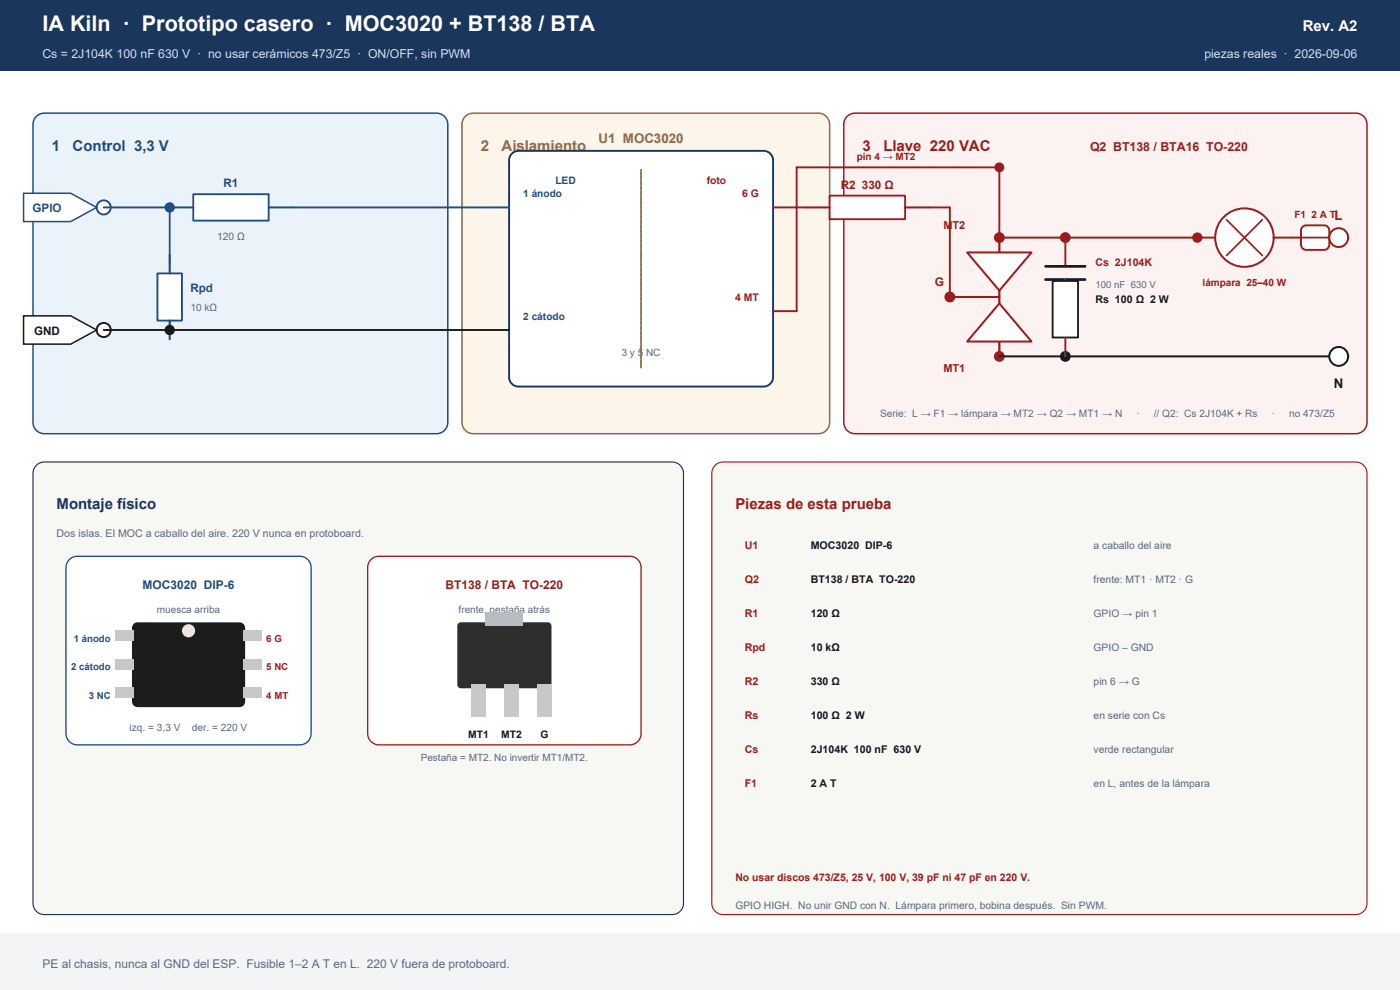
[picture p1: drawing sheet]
<svg xmlns="http://www.w3.org/2000/svg" width="297mm" height="210mm" viewBox="0 0 297 210" stroke-linecap="round" stroke-linejoin="round" font-family="sans-serif">
<path d="M0 0h297v15h-297z" fill-rule="evenodd" fill="#1b365d"/>
<path d="M0 198h297v12h-297z" fill-rule="evenodd" fill="#f3f4f6"/>
<path d="M7.9 24.5l.9-.4 .6-.1h83.2a2.4 2.4 0 0 1 2.4 2.4v63.2a2.4 2.4 0 0 1-2.4 2.4h-83.2a2.4 2.4 0 0 1-2.4-2.4v-63.2a2.39 2.39 0 0 1 .9-1.9z" fill-rule="evenodd" fill="#eaf2fa" stroke="#1d4e89" stroke-width=".32"/>
<path d="M98.9 24.5l.9-.4 .6-.1h73.2a2.4 2.4 0 0 1 2.4 2.4v63.2a2.4 2.4 0 0 1-2.4 2.4h-73.2a2.4 2.4 0 0 1-2.4-2.4v-63.2a2.39 2.39 0 0 1 .9-1.9z" fill-rule="evenodd" fill="#fbf6e9" stroke="#8a6d3b" stroke-width=".32"/>
<path d="M179.9 24.5l.9-.4 .6-.1h106.2a2.4 2.4 0 0 1 2.4 2.4v63.2a2.4 2.4 0 0 1-2.4 2.4h-106.2a2.4 2.4 0 0 1-2.4-2.4v-63.2a2.39 2.39 0 0 1 .9-1.9z" fill-rule="evenodd" fill="#fdf2f2" stroke="#9b1c1c" stroke-width=".32"/>
<circle cx="22" cy="44" r="1.5" fill="#fff" stroke="#1d4e89" stroke-width=".41"/>
<path d="M5 41h10l5.5 3-5.5 3h-10z" fill-rule="evenodd" fill="#fff" stroke="#1d4e89" stroke-width=".32"/>
<circle cx="22" cy="70" r="1.5" fill="#fff" stroke="#1a1a1a" stroke-width=".41"/>
<path d="M5 67h10l5.5 3-5.5 3h-10z" fill-rule="evenodd" fill="#fff" stroke="#1a1a1a" stroke-width=".32"/>
<path d="M22 44h14" fill="none" stroke="#1d4e89" stroke-width=".41"/>
<path d="M41 41.2h16v5.6h-16z" fill-rule="evenodd" fill="#fff" stroke="#1d4e89" stroke-width=".39"/>
<path d="M36 44h5M57 44h5" fill="none" stroke="#1d4e89" stroke-width=".42"/>
<circle cx="36" cy="44" r="1.1" fill="#1d4e89"/>
<path d="M36 44v12" fill="none" stroke="#1d4e89" stroke-width=".37"/>
<path d="M33.4 58h5.2v10h-5.2z" fill-rule="evenodd" fill="#fff" stroke="#1d4e89" stroke-width=".39"/>
<path d="M36 54v4M36 68v4" fill="none" stroke="#1d4e89" stroke-width=".42"/>
<path d="M36 68v2" fill="none" stroke="#1d4e89" stroke-width=".37"/>
<circle cx="36" cy="70" r="1.1" fill="#1a1a1a"/>
<path d="M22 70h76" fill="none" stroke="#1a1a1a" stroke-width=".41"/>
<path d="M62 44h36" fill="none" stroke="#1d4e89" stroke-width=".41"/>
<path d="M108.6 32.6l.9-.5 .5-.1h52a2 2 0 0 1 2 2v46a2 2 0 0 1-2 2h-52a2 2 0 0 1-2-2v-46l.1-.5z" fill-rule="evenodd" fill="#fff" stroke="#1b365d" stroke-width=".41"/>
<path d="M136 36v42" fill="none" stroke="#8a6d3b" stroke-width=".32"/>
<path d="M136 78v-42" fill="none" stroke="#8a6d3b" stroke-width=".25" stroke-dasharray=".5 .5"/>
<path d="M98 44h10" fill="none" stroke="#1d4e89" stroke-width=".41"/>
<path d="M98 70h10" fill="none" stroke="#1a1a1a" stroke-width=".41"/>
<path d="M212 50.4v25.2" fill="none" stroke="#9b1c1c" stroke-width=".48"/>
<g fill="#fff" stroke="#9b1c1c" stroke-width=".42">
<path d="M205.2 53.6h13.6l-6.8 8z"/>
<path d="M212 64.4l6.8 8.1h-13.6z"/>
</g>
<path d="M201.5 63h10.5" fill="none" stroke="#9b1c1c" stroke-width=".42"/>
<g fill="#9b1c1c">
<circle cx="212" cy="50.4" r="1.15"/>
<circle cx="212" cy="75.6" r="1.15"/>
<circle cx="201.5" cy="63" r="1.15"/>
</g>
<path d="M164 44h7" fill="none" stroke="#9b1c1c" stroke-width=".41"/>
<path d="M176 41.5h16v5h-16z" fill-rule="evenodd" fill="#fff" stroke="#9b1c1c" stroke-width=".39"/>
<path d="M171 44h5M192 44h5" fill="none" stroke="#9b1c1c" stroke-width=".42"/>
<path d="M197 44h4.5v19M212 50.4v-14.9h-43v30.5h-5" fill="none" stroke="#9b1c1c" stroke-width=".41"/>
<circle cx="212" cy="35.5" r="1.05" fill="#9b1c1c"/>
<path d="M212 50.4h42" fill="none" stroke="#9b1c1c" stroke-width=".42"/>
<path d="M212 75.6h72" fill="none" stroke="#1a1a1a" stroke-width=".42"/>
<circle cx="226" cy="50.4" r="1.15" fill="#9b1c1c"/>
<circle cx="226" cy="75.6" r="1.15" fill="#1a1a1a"/>
<path d="M226 50.4v6.1" fill="none" stroke="#9b1c1c" stroke-width=".41"/>
<path d="M221.8 56.5h8.4M221.8 59.3h8.4" fill="none" stroke="#1a1a1a" stroke-width=".56"/>
<path d="M226 59.3v.3" fill="none" stroke="#9b1c1c" stroke-width=".39"/>
<path d="M223.3 59.6h5.4v12h-5.4z" fill-rule="evenodd" fill="#fff" stroke="#1a1a1a" stroke-width=".39"/>
<path d="M226 71.6v4" fill="none" stroke="#9b1c1c" stroke-width=".41"/>
<circle cx="264" cy="50.4" r="6.2" fill="#fff" stroke="#9b1c1c" stroke-width=".42"/>
<path d="M260.2 46.6l7.6 7.6M267.8 46.6l-7.6 7.6" fill="none" stroke="#9b1c1c" stroke-width=".35"/>
<path d="M254 50.4h3.8M270.2 50.4h3.8" fill="none" stroke="#9b1c1c" stroke-width=".41"/>
<circle cx="254" cy="50.4" r="1.1" fill="#9b1c1c"/>
<path d="M274 50.4h2" fill="none" stroke="#9b1c1c" stroke-width=".41"/>
<path d="M276.5 48l.6-.2h3.8a1.1 1.1 0 0 1 1.1 1.1v3a1.1 1.1 0 0 1-1.1 1.1h-3.8a1.1 1.1 0 0 1-1.1-1.1v-3l.1-.3z" fill-rule="evenodd" fill="#fff" stroke="#9b1c1c" stroke-width=".41"/>
<path d="M276 50.4h6" fill="none" stroke="#9b1c1c" stroke-width=".37"/>
<path d="M282 50.4h2" fill="none" stroke="#9b1c1c" stroke-width=".41"/>
<circle cx="284" cy="50.4" r=".21" fill="#9b1c1c"/>
<circle cx="284" cy="50.4" r="2" fill="#fff" stroke="#9b1c1c" stroke-width=".42"/>
<circle cx="284" cy="75.6" r="2" fill="#fff" stroke="#1a1a1a" stroke-width=".42"/>
<path d="M7.5 98.9a2.39 2.39 0 0 1 1.9-.9h133.2a2.4 2.4 0 0 1 2.4 2.4v91.2a2.4 2.4 0 0 1-2.4 2.4h-133.2a2.4 2.4 0 0 1-2.4-2.4v-91.2l.1-.6z" fill-rule="evenodd" fill="#f7f7f4" stroke="#1b365d" stroke-width=".25"/>
<path d="M14.9 118.5l.9-.4 .6-.1h47.2a2.4 2.4 0 0 1 2.4 2.4v35.2a2.4 2.4 0 0 1-2.4 2.4h-47.2a2.4 2.4 0 0 1-2.4-2.4v-35.2a2.39 2.39 0 0 1 .9-1.9z" fill-rule="evenodd" fill="#fff" stroke="#1d4e89" stroke-width=".28"/>
<path d="M28.5 132.2l.7-.2h21.6a1.2 1.2 0 0 1 1.2 1.2v15.6a1.2 1.2 0 0 1-1.2 1.2h-21.6a1.2 1.2 0 0 1-1.2-1.2v-15.6l.1-.4z" fill-rule="evenodd" fill="#1c1c1c"/>
<circle cx="40" cy="133.8" r="1.4" fill="#eee8d0"/>
<g fill="#c8c8c8">
<path d="M24.5 133.8h4v2.2h-4z" fill-rule="evenodd"/>
<path d="M24.5 139.8h4v2.2h-4z" fill-rule="evenodd"/>
<path d="M24.5 145.8h4v2.2h-4z" fill-rule="evenodd"/>
<path d="M51.5 133.8h4v2.2h-4z" fill-rule="evenodd"/>
<path d="M51.5 139.8h4v2.2h-4z" fill-rule="evenodd"/>
<path d="M51.5 145.8h4v2.2h-4z" fill-rule="evenodd"/>
</g>
<path d="M78.9 118.5l.9-.4 .6-.1h53.2a2.4 2.4 0 0 1 2.4 2.4v35.2a2.4 2.4 0 0 1-2.4 2.4h-53.2a2.4 2.4 0 0 1-2.4-2.4v-35.2a2.39 2.39 0 0 1 .9-1.9z" fill-rule="evenodd" fill="#fff" stroke="#9b1c1c" stroke-width=".28"/>
<path d="M97.2 132.2l.6-.2h18.4a.8 .8 0 0 1 .8 .8v12.4a.8 .8 0 0 1-.8 .8h-18.4a.8 .8 0 0 1-.8-.8v-12.4z" fill-rule="evenodd" fill="#2e2e2e"/>
<path d="M103 130h8v2.8h-8z" fill-rule="evenodd" fill="#b8bcc0"/>
<g fill="#c8c8c8">
<path d="M100 145h3v7h-3z" fill-rule="evenodd"/>
<path d="M107 145h3v7h-3z" fill-rule="evenodd"/>
<path d="M114 145h3v7h-3z" fill-rule="evenodd"/>
</g>
<path d="M151.5 98.9a2.39 2.39 0 0 1 1.9-.9h134.2a2.4 2.4 0 0 1 2.4 2.4v91.2a2.4 2.4 0 0 1-2.4 2.4h-134.2a2.4 2.4 0 0 1-2.4-2.4v-91.2l.1-.6z" fill-rule="evenodd" fill="#f7f7f4" stroke="#9b1c1c" stroke-width=".25"/>
<text font-size="4.6" fill="#fff" x="9" y="6.6">IA Kiln · Prototipo casero · MOC3020 + BT138 / BTA</text>
<text font-size="3.2" fill="#fff" x="276.4" y="6.6">Rev. A2</text>
<g font-size="3.2" fill="#1d4e89">
<text x="11" y="32">1</text>
<text x="15.4" y="32">Control 3,3 V</text>
</g>
<g font-size="3.2" fill="#8a6d3b">
<text x="102" y="32">2</text>
<text x="106.4" y="32">Aislamiento</text>
</g>
<g font-size="3.2" fill="#9b1c1c">
<text x="183" y="32">3</text>
<text x="187.4" y="32">Llave 220 VAC</text>
<text x="156" y="108">Piezas de esta prueba</text>
</g>
<text font-size="3.2" fill="#1b365d" x="12" y="108">Montaje físico</text>
<text font-size="2.8" fill="#8a6d3b" x="127" y="30.4">U1 MOC3020</text>
<text font-size="2.8" fill="#9b1c1c" x="283.1" y="46.6">L</text>
<text font-size="2.8" fill="#1a1a1a" x="283" y="82.2">N</text>
<g font-size="2.6" fill="#d5deec">
<text x="9" y="12.4">Cs = 2J104K 100 nF 630 V · no usar cerámicos 473/Z5 · ON/OFF, sin PWM</text>
<text x="255.5" y="12.4">piezas reales · 2026-09-06</text>
</g>
<text font-size="2.6" fill="#9b1c1c" x="231.2" y="32">Q2 BT138 / BTA16 TO-220</text>
<g font-size="2.5" fill="#1d4e89">
<text x="47.4" y="39.7">R1</text>
<text x="6.9" y="45">GPIO</text>
<text x="40.4" y="62">Rpd</text>
<text x="30.3" y="125">MOC3020 DIP-6</text>
</g>
<g font-size="2.5" fill="#9b1c1c">
<text x="178.3" y="40">R2 330 Ω</text>
<text x="198.3" y="60.6">G</text>
<text x="94.5" y="125">BT138 / BTA TO-220</text>
</g>
<text font-size="2.5" fill="#1a1a1a" x="7.3" y="71">GND</text>
<text font-size="2.5" fill="#5c677d" x="9" y="205.4">PE al chasis, nunca al GND del ESP. Fusible 1–2 A T en L. 220 V fuera de protoboard.</text>
<g font-size="2.3" fill="#9b1c1c">
<text x="200.1" y="48.6">MT2</text>
<text x="232.4" y="56.5">Cs 2J104K</text>
<text x="200.1" y="79">MT1</text>
<text x="158" y="116.5">U1</text>
<text x="158" y="123.7">Q2</text>
<text x="158" y="130.9">R1</text>
<text x="158" y="138.1">Rpd</text>
<text x="158" y="145.3">R2</text>
<text x="158" y="152.5">Rs</text>
<text x="158" y="159.7">Cs</text>
<text x="158" y="166.9">F1</text>
</g>
<g font-size="2.3" fill="#1a1a1a">
<text x="232.4" y="64.2">Rs 100 Ω 2 W</text>
<text x="172" y="116.5">MOC3020 DIP-6</text>
<text x="172" y="123.7">BT138 / BTA TO-220</text>
<text x="172" y="130.9">120 Ω</text>
<text x="172" y="138.1">10 kΩ</text>
<text x="172" y="145.3">330 Ω</text>
<text x="172" y="152.5">100 Ω 2 W</text>
<text x="172" y="159.7">2J104K 100 nF 630 V</text>
<text x="172" y="166.9">2 A T</text>
</g>
<text font-size="2.3" fill="#5c677d" x="12" y="114">Dos islas. El MOC a caballo del aire. 220 V nunca en protoboard.</text>
<g font-size="2.2" fill="#1d4e89">
<text x="111" y="41.8">1 ánodo</text>
<text x="117.8" y="39">LED</text>
<text x="111" y="67.8">2 cátodo</text>
</g>
<g font-size="2.2" fill="#9b1c1c">
<text x="149.9" y="39">foto</text>
<text x="157.4" y="41.8">6 G</text>
<text x="155.9" y="63.8">4 MT</text>
<text x="156" y="186.8">No usar discos 473/Z5, 25 V, 100 V, 39 pF ni 47 pF en 220 V.</text>
</g>
<g font-size="2.2" fill="#5c677d">
<text x="46.1" y="51">120 Ω</text>
<text x="40.4" y="66">10 kΩ</text>
<text x="186.7" y="88.5">Serie: L → F1 → lámpara → MT2 → Q2 → MT1 → N</text>
<text x="241.1" y="88.5">·</text>
<text x="244.8" y="88.5">// Q2: Cs 2J104K + Rs</text>
<text x="269.8" y="88.5">·</text>
<text x="273.5" y="88.5">no 473/Z5</text>
<text x="232" y="116.5">a caballo del aire</text>
<text x="232" y="123.7">frente: MT1 · MT2 · G</text>
<text x="232" y="130.9">GPIO → pin 1</text>
<text x="232" y="138.1">GPIO – GND</text>
<text x="232" y="145.3">pin 6 → G</text>
<text x="27.5" y="155">izq. = 3,3 V</text>
<text x="40.7" y="155">der. = 220 V</text>
<text x="232" y="152.5">en serie con Cs</text>
<text x="232" y="159.7">verde rectangular</text>
<text x="232" y="166.9">en L, antes de la lámpara</text>
<text x="156" y="192.8">GPIO HIGH. No unir GND con N. Lámpara primero, bobina después. Sin PWM.</text>
</g>
<g font-size="2.2" fill="#1a1a1a">
<text x="99.3" y="156.5">MT1</text>
<text x="106.3" y="156.5">MT2</text>
<text x="114.6" y="156.5">G</text>
</g>
<g font-size="2.1" fill="#9b1c1c">
<text x="181.8" y="33.9">pin 4 → MT2</text>
<text x="274.6" y="46.2">F1 2 A T</text>
<text x="255.1" y="60.6">lámpara 25–40 W</text>
</g>
<g font-size="2.1" fill="#5c677d">
<text x="131.9" y="75.5">3 y 5 NC</text>
<text x="33.3" y="130">muesca arriba</text>
<text x="97.3" y="130">frente, pestaña atrás</text>
<text x="89.3" y="161.5">Pestaña = MT2. No invertir MT1/MT2.</text>
</g>
<text font-size="2" fill="#5c677d" x="232.4" y="61.1">100 nF 630 V</text>
<g font-size="2" fill="#1d4e89">
<text x="15.7" y="136.2">1 ánodo</text>
<text x="15.1" y="142.2">2 cátodo</text>
<text x="18.8" y="148.2">3 NC</text>
</g>
<g font-size="2" fill="#9b1c1c">
<text x="56.5" y="136.2">6 G</text>
<text x="56.5" y="142.2">5 NC</text>
<text x="56.5" y="148.2">4 MT</text>
</g>
</svg>
